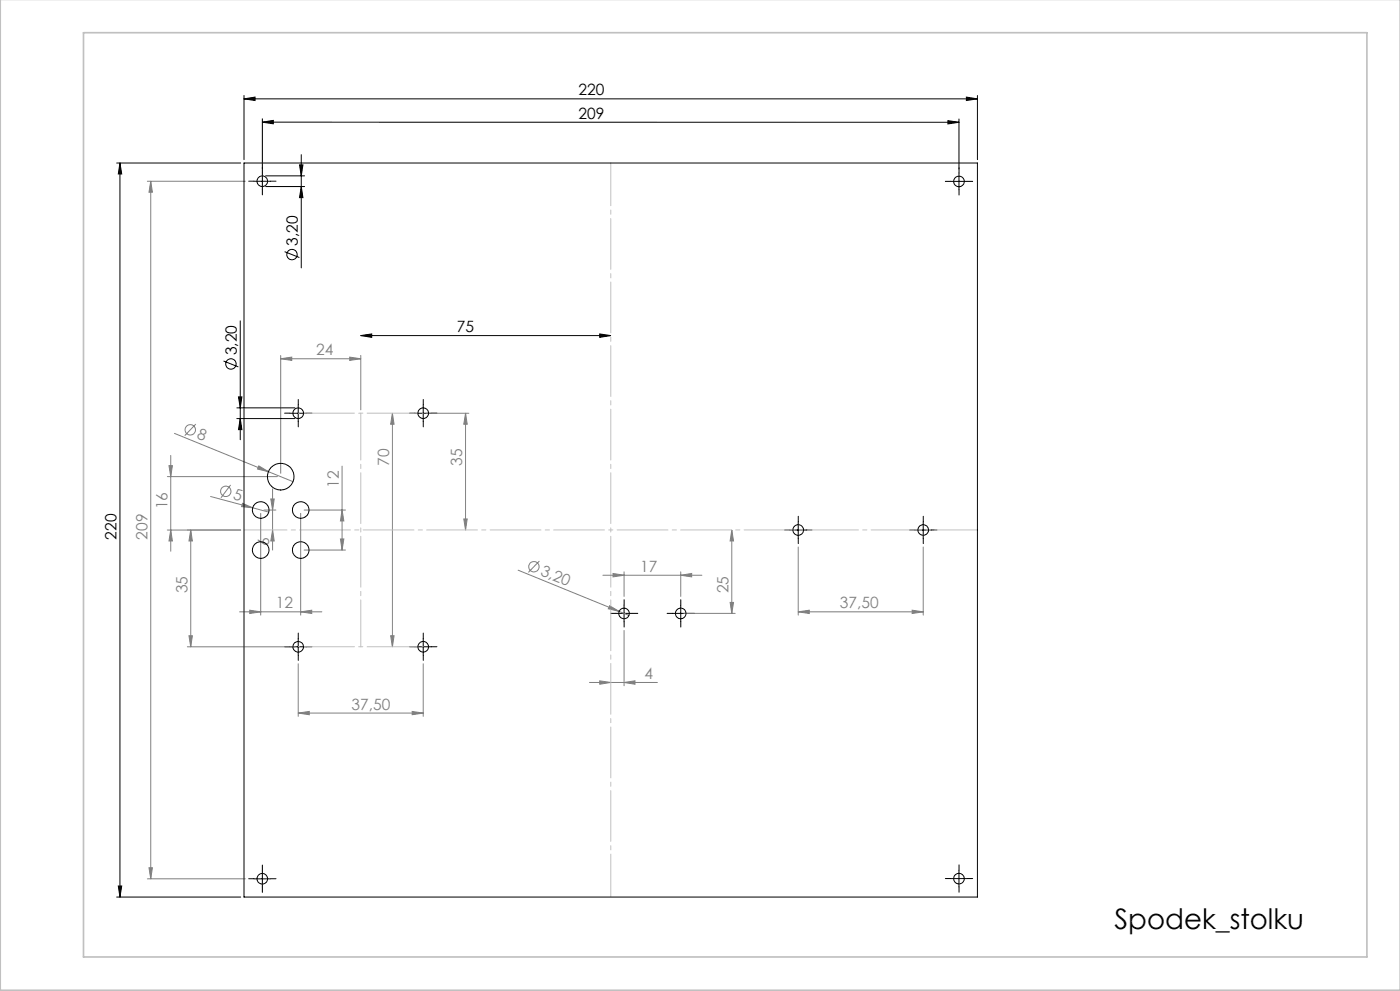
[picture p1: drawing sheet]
<svg xmlns="http://www.w3.org/2000/svg" width="420mm" height="297mm" viewBox="0 0 420 297" stroke-linecap="round" stroke-linejoin="round" font-family="sans-serif">
<g fill="none" stroke="#000" stroke-width=".3">
<path d="M73.2 29.6l3.3-.5v1zM73.2 28.6v19.2M73.2 29.6h220M78.7 36.6l3.3-.5v1zM78.7 35.6v15M78.7 36.6l209 .1M284.4 36.2l3.3 .5-3.3 .4zM287.7 35.7v15M289.9 29.1l3.3 .5-3.3 .5zM293.2 28.6v19.2M35 48.9h37.2M36 48.9l.5 3.2h-1z"/>
<path d="M36 48.9v219.9M76.2 54.3h5M78.7 51.8v5M79.7 55.9h11.7M79.7 52.7h11.7M89.9 49.4h1l-.5 3.3zM90.4 46.4v33.9M90.4 55.9l.5 3.3h-1zM285.2 54.4h5M287.7 51.9v5M85.4 75.4l4.4 1.8M72.1 96.2v35.6"/>
<path d="M67.1 108.2l4.4 1.8M71.5 119h1.1l-.5 3.2zM108.2 100.6l3.3-.5v1zM108.2 100.6h75M179.9 100.1l3.3 .5-3.3 .5zM71 125.4h17.5M71 122.2h17.5M72.1 125.4l.5 3.4h-1.1zM87 123.9h5M89.5 121.4v5M124.5 123.9h5M127 121.4v5"/>
<path d="M237 158.9h5M239.5 156.3v5.1M274.5 158.9h5M277 156.3v5.1M87 193.8h5M89.5 191.3v5.1M124.5 193.8h5M127 191.3v5.1M184.7 183.8h5M187.2 181.4v4.9M201.7 183.8h5M204.2 181.4v4.9"/>
<path d="M35 268.8h37.2M35.5 265.5h1l-.5 3.3zM76.2 263.4h5M78.7 260.9v5M285.2 263.3h5M287.7 260.8v5"/>
<circle cx="87.6" cy="76.3" r="1.55"/>
<circle cx="69.3" cy="109.1" r="1.55"/>
</g>
<g fill="none" stroke="#808080" stroke-width=".3">
<path d="M44.2 54.3h29.4M45.2 54.3l.5 3.3h-1zM45.2 54.3v209.1M84.2 107.5l3.3-.5v1zM84.2 106.5v35.3M84.2 107.5h24M104.9 107l3.3 .5-3.3 .5zM108.2 106.5v16.3M50.7 139.6h1l-.5 3.2zM51.2 136.5v28.7M52.4 129.9l28.1 11.5M58.7 127.1l-3.3 3.5"/>
<path d="M77.6 139.6l2.9 1.8-3.2-.8zM102.6 139.7v25.1M117.7 123.9l.5 3.2h-1zM117.7 123.9v69.9M128 123.9h12.7M139.7 123.9l.5 3.2h-1.1zM139.7 123.9v35M50.2 158.9h22M50.2 142.8h33M51.2 158.9l.5 3.2h-1zM57.2 158.9l.5 3.2h-1zM57.2 158.9v34.9"/>
<path d="M63.2 148.8l12.6 3.4M69.2 145.3l-2.9 3.9M72.7 150.8l3.1 1.4-3.3-.4zM75.8 152.2l4.8 1.3M78.2 153.8v30.6M79.2 152.9h3.6M80.5 141.4l7.4 3M81.2 149.5h1.1l-.5 3.4zM81.8 158.9l.5 3.2h-1.1zM81.8 146.5v18.3M90.2 153.8v30.6M91.2 152.9h12.4"/>
<path d="M102.6 152.9l.6 3.2h-1.1zM139.1 155.5h1.1l-.5 3.4zM219.5 158.9l.6 3.2h-1.1zM219.5 158.9v24.9M91.2 164.8h12.4M102.1 161.5h1.1l-.6 3.3zM155.4 170.9l30.3 12.3M161.8 168.1l-3.3 3.5M180.9 172.4h29.7M183.9 171.9l3.3 .5-3.3 .5zM187.2 171.4v7.3M204.2 172.4l3.3-.5v1z"/>
<path d="M204.2 171.4v7.3M239.5 163.9v20.5M277 163.9v20.5M56.2 193.8h32.3M56.7 190.5h1l-.5 3.3zM71.9 183.4h24.7M74.9 182.9l3.3 .5-3.3 .5zM89.5 198.9v15.8M90.2 183.4l3.3-.5v1zM117.2 190.5h1l-.5 3.3zM127 198.9v15.8M182.9 181.5l2.8 1.7-3.2-.7z"/>
<path d="M185.7 183.2l3 1.3M187.2 188.9v16.6M205.2 183.8h15.4M219 180.5h1.1l-.6 3.3zM239.5 183.4l3.3-.5v1zM239.5 183.4h37.5M273.6 182.9l3.4 .5-3.4 .5zM89.5 213.7l3.3-.5v1zM89.5 213.7h37.5M123.6 213.2l3.4 .5-3.4 .5zM176.8 204.5h20.4M179.9 204l3.3 .5-3.3 .6z"/>
<path d="M187.2 204.5l3.3-.5v1.1zM44.2 263.4h29.4M44.7 260.1h1l-.5 3.3z"/>
<circle cx="57.1" cy="128.8" r="1.56"/>
<circle cx="67.7" cy="147.2" r="1.56"/>
<circle cx="160.2" cy="169.8" r="1.55"/>
</g>
<g fill="none" stroke="#000" stroke-width=".3" stroke-dasharray="15.2 1.3 1.3 1.3">
<path d="M76.2 54.3h-1.6M78.7 51.8v-1.6M78.7 56.8v1.6M81.2 54.3h1.6M285.2 54.4h-1.6M287.7 51.9v-1.6M287.7 56.9v1.6M290.2 54.4h1.6M87 123.8h-1.6M89.5 121.3v-1.6M89.5 126.3v1.6M92 123.8h1.6"/>
<path d="M124.5 123.8h-1.6M127 121.3v-1.6M127 126.3v1.6M129.5 123.8h1.6M237 158.8h-1.6M239.5 156.3v-1.6M242 158.8h1.6M274.5 158.8h-1.6M277 156.3v-1.6M279.5 158.8h1.6M239.5 161.3v1.6M277 161.3v1.6"/>
<path d="M87 193.8h-1.6M89.5 191.3v-1.6M89.5 196.3v1.6M92 193.8h1.6M124.5 193.8h-1.6M127 191.3v-1.6M127 196.3v1.6M129.5 193.8h1.6M184.7 183.8h-1.6M187.2 181.3v-1.6M187.2 186.3v1.6M189.7 183.8h1.6"/>
<path d="M201.7 183.8h-1.6M204.2 181.3v-1.6M204.2 186.3v1.6M206.7 183.8h1.6M76.2 263.4h-1.6M78.7 260.9v-1.6M78.7 265.9v1.6M81.2 263.4h1.6M285.2 263.3h-1.6M287.7 260.8v-1.6M287.7 265.8v1.6M290.2 263.3h1.6"/>
</g>
<path d="M183.2 48.8v220M73.2 158.8h220" fill="none" stroke="#c0c0c0" stroke-width=".3" stroke-dasharray="15.2 1.3 1.3 1.3" stroke-dashoffset="2.4"/>
<path d="M89.5 123.8h37.5M89.5 193.8h37.5" fill="none" stroke="#c0c0c0" stroke-width=".3" stroke-dasharray="15.2 1.3 1.3 1.3" stroke-dashoffset="-1.6"/>
<path d="M108.2 123.8v70" fill="none" stroke="#c0c0c0" stroke-width=".3" stroke-dasharray="15.2 1.3 1.3 1.3" stroke-dashoffset="1.2"/>
<path d="M.1 -.1v296.9h419.9M25 9.8h385.1v277h-385.1z" fill="none" stroke="#c0c0c0" stroke-width=".5"/>
<g fill="#808080">
<path d="M187.2 204.5l3.3-.5v1.1zM179.9 204l3.3 .5-3.3 .6z"/>
<path d="M84.2 107.5l3.3-.5v1zM104.9 107l3.3 .5-3.3 .5z"/>
<path d="M56.7 190.5h1l-.5 3.3zM57.2 158.9l.5 3.2h-1zM117.2 190.5h1l-.5 3.3zM117.7 123.9l.5 3.2h-1zM219 180.5h1.1l-.6 3.3zM219.5 158.9l.6 3.2h-1.1z"/>
<path d="M139.7 123.9l.5 3.2h-1.1zM139.1 155.5h1.1l-.5 3.4zM50.7 139.6h1l-.5 3.2zM51.2 158.9l.5 3.2h-1zM81.2 149.5h1.1l-.5 3.4zM81.8 158.9l.5 3.2h-1.1z"/>
</g>
<g fill="#000">
<path d="M73.2 29.6l3.3-.5v1zM289.9 29.1l3.3 .5-3.3 .5z"/>
<path d="M78.7 36.6l3.3-.5v1zM284.4 36.2l3.3 .5-3.3 .4z"/>
<path d="M36 48.9l.5 3.2h-1zM35.5 265.5h1l-.5 3.3z"/>
<path d="M90.4 55.9l.5 3.3h-1zM89.9 49.4h1l-.5 3.3zM72.1 125.4l.5 3.4h-1.1zM71.5 119h1.1l-.5 3.2z"/>
<path d="M108.2 100.6l3.3-.5v1zM179.9 100.1l3.3 .5-3.3 .5z"/>
</g>
<g fill="#808080">
<path d="M182.9 181.5l2.8 1.7-3.2-.7z"/>
<path d="M77.6 139.6l2.9 1.8-3.2-.8z"/>
<path d="M72.7 150.8l3.1 1.4-3.3-.4z"/>
<path d="M89.5 213.7l3.3-.5v1zM123.6 213.2l3.4 .5-3.4 .5zM239.5 183.4l3.3-.5v1zM273.6 182.9l3.4 .5-3.4 .5zM183.9 171.9l3.3 .5-3.3 .5zM204.2 172.4l3.3-.5v1zM74.9 182.9l3.3 .5-3.3 .5zM90.2 183.4l3.3-.5v1z"/>
<path d="M45.2 54.3l.5 3.3h-1zM44.7 260.1h1l-.5 3.3zM102.6 152.9l.6 3.2h-1.1zM102.1 161.5h1.1l-.6 3.3z"/>
</g>
<g fill="none" stroke="#000" stroke-width=".3">
<path d="M73.2 48.9h220v219.9h-220z"/>
<circle cx="78.7" cy="54.3" r="1.6"/>
<circle cx="287.7" cy="54.4" r="1.61"/>
<circle cx="89.5" cy="123.8" r="1.61"/>
<circle cx="127" cy="123.8" r="1.61"/>
<circle cx="78.2" cy="152.9" r="2.5"/>
<circle cx="84.2" cy="142.9" r="4"/>
<circle cx="90.2" cy="152.8" r="2.51"/>
<circle cx="239.5" cy="158.8" r="1.61"/>
<circle cx="277" cy="158.8" r="1.61"/>
<circle cx="78.2" cy="164.9" r="2.5"/>
<circle cx="90.2" cy="164.8" r="2.51"/>
<circle cx="89.5" cy="193.9" r="1.59"/>
<circle cx="127" cy="193.8" r="1.59"/>
<circle cx="187.2" cy="183.8" r="1.59"/>
<circle cx="204.2" cy="183.8" r="1.61"/>
<circle cx="78.7" cy="263.4" r="1.61"/>
<circle cx="287.7" cy="263.3" r="1.61"/>
</g>
<text font-size="8.5" x="334.3" y="278.5">Spodek_stolku</text>
<g font-size="4.7">
<text x="173.6" y="28.6">220</text>
<text x="173.6" y="35.6">209</text>
<text x="89.3" y="73.7" transform="rotate(-90 89.3 73.7)">3,20</text>
<text x="137.1" y="99.6">75</text>
<text x="71" y="106.5" transform="rotate(-90 71 106.5)">3,20</text>
<text x="35" y="161.7" transform="rotate(-90 35 161.7)">220</text>
</g>
<g font-size="4.7" fill="#808080">
<text x="94.8" y="106.5">24</text>
<text x="58.8" y="131.4" transform="rotate(22 58.8 131.4)">8</text>
<text x="116.7" y="139.7" transform="rotate(-90 116.7 139.7)">70</text>
<text x="138.7" y="139.7" transform="rotate(-90 138.7 139.7)">35</text>
<text x="69.8" y="149.6" transform="rotate(15 69.8 149.6)">5</text>
<text x="101.6" y="146.1" transform="rotate(-90 101.6 146.1)">12</text>
<text x="50.2" y="152.6" transform="rotate(-90 50.2 152.6)">16</text>
<text x="44.2" y="161.7" transform="rotate(-90 44.2 161.7)">209</text>
<text x="80.8" y="163.5" transform="rotate(-90 80.8 163.5)">6</text>
<text x="161.9" y="172.4" transform="rotate(22 161.9 172.4)">3,20</text>
<text x="192" y="171.4">17</text>
<text x="56.2" y="177.8" transform="rotate(-90 56.2 177.8)">35</text>
<text x="218.6" y="177.8" transform="rotate(-90 218.6 177.8)">25</text>
<text x="82.7" y="182.3">12</text>
<text x="252" y="182.3">37,50</text>
<text x="193.3" y="203.5">4</text>
<text x="105.5" y="212.7">37,50</text>
</g>
</svg>
